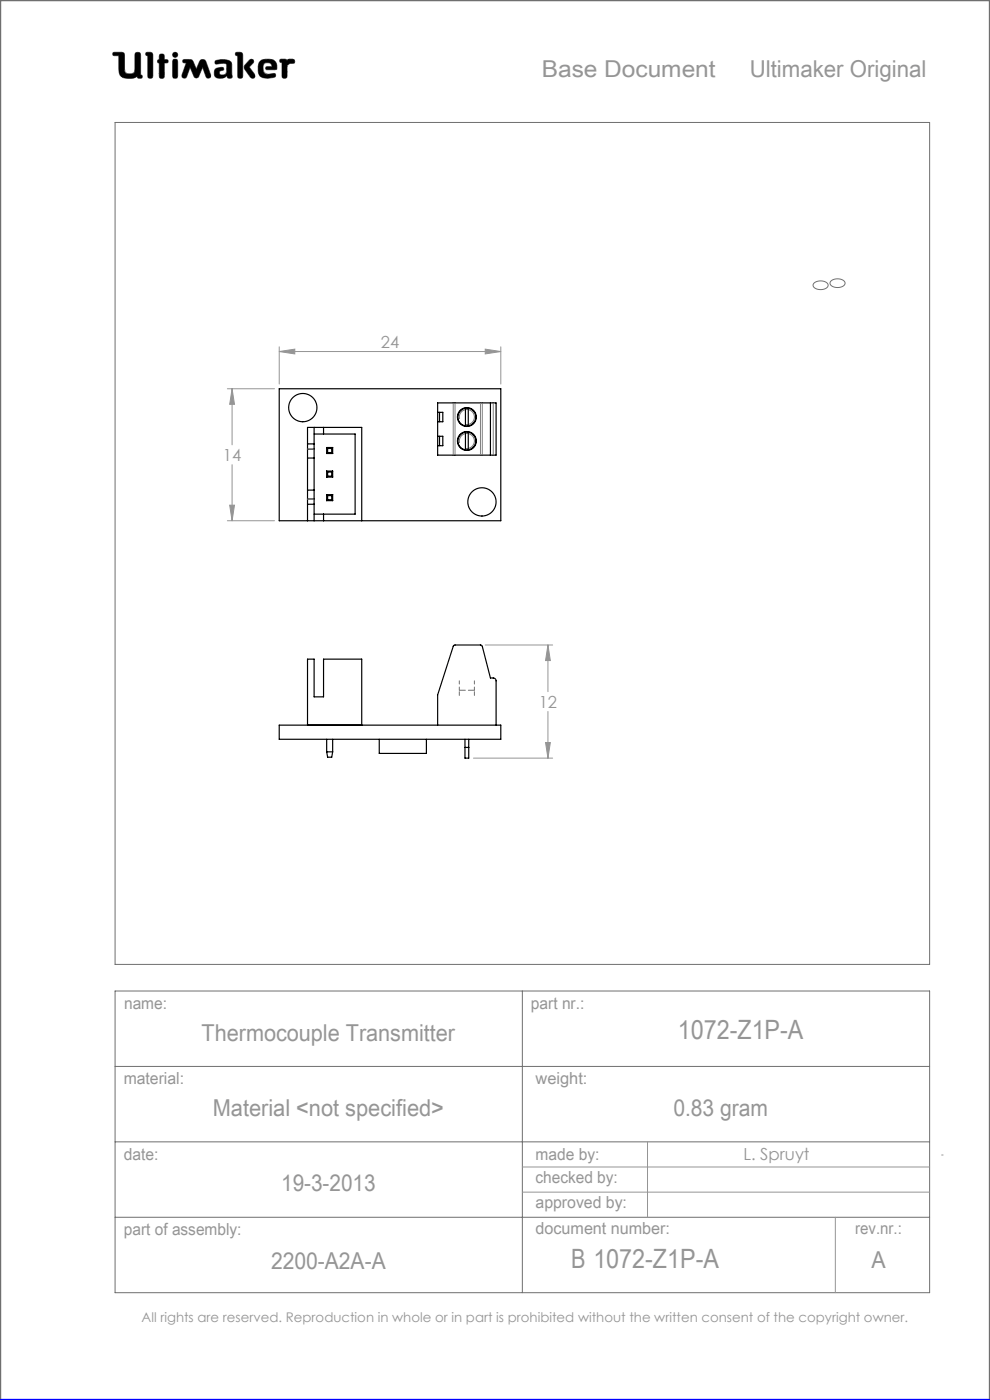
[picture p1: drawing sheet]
<svg xmlns="http://www.w3.org/2000/svg" width="210mm" height="297mm" viewBox="0 0 210 297" stroke-linecap="round" stroke-linejoin="round" font-family="sans-serif">
<g fill="none" stroke="#6f6f6f" stroke-width=".21">
<path d="M24 11.1h1.8l.5 .2 .2 4a1.62 1.62 0 0 0 2 0l.2-4a.65 .65 0 0 1 .7-.2 .65 .65 0 0 1 .4 .6v4.2l.3 .1-.1 .6a.65 .65 0 0 1-.9-.3 4 4 0 0 1-3 .2l-.6-.5-.2-.6-.1-3.6h-1.2l-.1-.3zM29.1 16.2v.1M31 11.1l1.2 .1 .2 .4v4.8a.59 .59 0 0 1-.7 .2 .59 .59 0 0 1-.4-.5v-4.3l-.4-.1zM33.8 13.4h.1M33.8 12.6h.1M33.8 12.6l-.3 .1-.1 .3 .1 .3 .3 .1M33.8 12.6v-1a.59 .59 0 0 1 .7-.1 .59 .59 0 0 1 .4 .5v.6l.6 .1a.4 .4 0 0 1 0 .6l-.6 .1-.1 3.1a.59 .59 0 0 1-.6 .1 .59 .59 0 0 1-.4-.5v-2.7M36.8 12.6h.7l.2 .5v3l-.2 .4-.3 .1-.4-.1-.2-.4v-3zM38.9 12.7l1.3-.1 .6 .2 .8 1.9 .9-2 .6-.1 .4 .1 1.2 3.2v.5l-.4 .2-.4-.1-.9-2.2-.9 2-.5 .3-.3-.2-1-2.1-.7 1.9-.3 .4-.5-.1-.2-.1v-.5l.9-2.6-.7-.1zM42.1 16.2h.1M45.7 12.9a3.6 3.6 0 0 1 3.3 .3l.2 .5v2.1a.53 .53 0 0 1-.2 .8l-.7-.1-.2-.4a1.97 1.97 0 0 1-2.5 .2 1.34 1.34 0 0 1 .4-1.8l1.3-.2 .1 .6a.74 .74 0 0 0-.9 .7 .95 .95 0 0 0 1.4 .1l.2-.6-.1-1.5a2.7 2.7 0 0 0-2 0l-.4-.2zM50.1 11.1l1.2 .1 .2 .4-.1 4.8a.59 .59 0 0 1-.6 .2 .59 .59 0 0 1-.4-.5v-4.3l-.4-.1z"/>
<path d="M52.9 12.8l.4-.2 .4 .1 .1 .4-.9 1.1 1.1 1.5 .1 .6-.2 .3h-.4a5.9 5.9 0 0 1-1.7-2.3l.2-.5zM56.6 14.8h.1M56.6 14.8l-.3-.3 .2-.3 1.2-.1-.2-.5a1.04 1.04 0 0 0-1.7 .5l.2 1.3 .8 .4M56.6 14.8h1.7l.4-.2a1.66 1.66 0 0 0-1.5-2l-1.7 .1a2.65 2.65 0 0 0-.3 3.5 3.5 3.5 0 0 0 3.2 .1l.1-.3-.2-.4-1.5 .2M56.8 15.8h.1M59.5 12.6h1.1l.3 .2a1.21 1.21 0 0 1 1.5-.1l.1 .6-1 .2-.6 .4-.1 2.5a.59 .59 0 0 1-.6 .2 .59 .59 0 0 1-.4-.5v-2.8l-.4-.2zM24.4 26h172.8v178.6h-172.8zM176.3 59.6a2.05 2.05 0 0 1 2.9 .4 1.6 1.6 0 0 1-2.2 .9l-.6-.2-.3-.4v-.4zM172.7 60a2.05 2.05 0 0 1 3 .4 1.6 1.6 0 0 1-2.3 .9l-.6-.2-.3-.4v-.3zM97.5 94a1.6 1.6 0 0 1 1.4-2 1.6 1.6 0 0 1 1.7 1.7 1.6 1.6 0 0 1-2 1.4M97.5 88.9a1.6 1.6 0 0 1 1.4-2 1.6 1.6 0 0 1 1.7 1.7 1.6 1.6 0 0 1-2 1.4M24.4 210.2h172.8v64h-172.8z"/>
<path d="M110.8 210.2v64M24.4 226.2h172.8M24.4 242.2h172.8M24.4 258.2h172.8"/>
<circle cx="37.2" cy="11.6" r=".56"/>
</g>
<path d="M0 297v-297h210v297" fill="none" stroke="#6f6f6f" stroke-width=".5"/>
<g fill="none" stroke="#959595" stroke-width=".21">
<path d="M59.2 74.6l3.3-.5v1zM59.2 73.6v7.9M59.2 74.6h47M102.9 74.1l3.3 .5-3.3 .5zM106.2 73.6v7.9M48.2 82.5h10M49.2 82.5l.5 3.3h-1zM49.2 82.5v11.9M49.2 98.6v11.9M48.2 110.5h10M48.7 107.2h1l-.5 3.3zM102.9 136.8h14.3"/>
<path d="M116.2 136.8l.5 3.3h-1zM116.2 136.8v9.9M115.7 157.5h1l-.5 3.3zM116.2 150.9v9.9M100.4 160.8h16.8M110.8 247.6h86.4M110.8 252.9h86.4M137.4 242.2v16M177.2 258.2v16M199.7 245h.4"/>
</g>
<path d="M0 297h210" fill="none" stroke="#00f" stroke-width=".5"/>
<path d="M45.7 12.9l-.1 .4 .2 .3 1.7-.2 .6 .2-.1 1.8-.2 .4-.5 .1a.54 .54 0 0 1-.8-.5 .54 .54 0 0 1 .8-.5l.2-.1-.1-.4-.4-.1a1.31 1.31 0 0 0-1.5 .9 1.14 1.14 0 0 0 .3 1.2 1.14 1.14 0 0 0 1.2 .2l.8-.3a.23 .23 0 0 1 .3-.2 .23 .23 0 0 1 .2 .4 .58 .58 0 0 0 .8 .1 .58 .58 0 0 0 .1-.9v-2a1.32 1.32 0 0 0-1.7-1.1zM50 11.2v.5l.4 .1v4.5l.2 .3h.6l.3-.4v-4.7l-.4-.4zM53 12.7l-1.1 1.2-.1 .5 1.4 2.1 .6 .1 .3-.3v-.4l-1.2-1.7 .9-.9v-.4l-.3-.3zM55.1 13a2.66 2.66 0 0 0 .3 3.4l1.4 .2 1.3-.2 .4-.3-.2-.5-1.5 .2-.6-.2-.3-.4-.1-.9a.98 .98 0 0 1 .7-1 .98 .98 0 0 1 1.1 .5l.1 .3-1.2 .1-.1 .4 .2 .2h1.6a.49 .49 0 0 0 .5-.2 .49 .49 0 0 0 0-.6 1.57 1.57 0 0 0-2-1.4h-.9zM59.4 12.6v.5l.4 .2v3l.3 .3h.5l.3-.4v-2.3l.6-.4 .9-.1 .1-.6-.4-.3-.9 .1-.3 .2-.3-.2zM36.7 12.6l-.1 3.7 .2 .3h.6l.3-.4v-3.3l-.3-.3zM36.6 11.6a.56 .56 0 0 0 1.1 0 .56 .56 0 0 0-1.1 0zM33.9 11.6l-.1 1-.3 .2-.1 .3 .4 .3v3l.2 .2h.5l.3-.1 .1-.3v-2.8l.7-.1 .1-.4-.2-.2-.6-.1-.2-1.1zM31 11.2l-.1 .5 .4 .1 .1 4.5 .2 .3h.5l.3-.4v-4.7l-.4-.4zM38.8 12.7v.6h.7l-.9 2.7 .2 .5 .4 .1 .3-.2 .8-2.1 .9 2 .2 .2h.4l.3-.2 .9-2 .8 2.1 .5 .2 .4-.3v-.4l-1-2.8-.3-.4-.5-.1-.4 .2-.9 1.9-.9-2-.5-.1zM24 11.2l-.1 .3 .2 .3h1.1v2.7a1.73 1.73 0 0 0 2.1 2.1 2.42 2.42 0 0 0 1.8-.4l.3 .4h.6l.2-.3-.1-.3-.3-.1v-4.3l-.1-.3-.2-.2h-.6l-.3 .4v3.4a.89 .89 0 0 1-1.3 .8 .81 .81 0 0 1-.9-1.1l-.1-3.3-.5-.2z" fill-rule="evenodd" fill="#000"/>
<path d="M97.4 144.4v2M100.6 144.4v2" fill="none" stroke="#6f6f6f" stroke-width=".21" stroke-dasharray="1.3 .6" stroke-dashoffset=".6"/>
<path d="M97.4 146.4h3.2" fill="none" stroke="#6f6f6f" stroke-width=".21" stroke-dasharray="1.3 .6"/>
<path d="M97.4 146.7v.8M100.6 146.7v.8" fill="none" stroke="#6f6f6f" stroke-width=".21" stroke-dasharray="1.3 .6" stroke-dashoffset=".4"/>
<path d="M102.9 74.1l3.3 .5-3.3 .5zM59.2 74.6l3.3-.5v1zM49.2 82.5l.5 3.3h-1zM48.7 107.2h1l-.5 3.3zM116.2 136.8l.5 3.3h-1zM115.7 157.5h1l-.5 3.3z" fill="#959595"/>
<g fill="none" stroke="#000" stroke-width=".25">
<path d="M59.2 82.5h47v28h-47zM65.2 95.3h1.4M65.2 94.2h1.4M65.2 97.2h1.4M66.6 92.1h8.7v17h-8.7M66.6 90.7v19.8M68.6 90.7v1.4M69.3 94.9v1.3M69.3 99.9v1.3M69.3 94.9l.2 .2M69.3 99.9l.2 .2M69.3 99.9h1.3"/>
<path d="M69.3 94.9h1.3M69.3 96.2h1.3M69.5 95.1v.9M69.5 96l-.2 .2M69.5 95.1h.9M69.5 96h.9M70.4 95.1v.9M70.4 96l.2 .2M70.6 94.9l-.2 .2M70.6 94.9v1.3M70.6 99.9v1.3M70.6 99.9l-.2 .2"/>
<path d="M92.8 85.5h12.4v11.1h-12.4zM92.8 87.5h1.1v2h-1.1M92.8 92.6h1.1v2h-1.1M93.2 87.5v2M93.2 92.6v2M98.7 91.7a1.9 1.9 0 0 0-1.6 1.9 1.9 1.9 0 0 0 1.6 1.8M98.7 95.4h.6M98.7 91.7h.6M98.7 86.6a1.9 1.9 0 0 0-1.6 1.9 1.9 1.9 0 0 0 1.6 1.8M98.7 90.3h.6M98.7 86.6h.6M98.7 86.6v3.7"/>
<path d="M98.7 91.7v3.7M99.3 91.7a1.9 1.9 0 0 1 1.6 1.9 1.9 1.9 0 0 1-1.6 1.8M99.3 86.6a1.9 1.9 0 0 1 1.6 1.9 1.9 1.9 0 0 1-1.6 1.8M99.3 86.6v3.7M99.3 91.7v3.7M104 85.5v11.1M65.2 105.9h1.4M65.2 110.5v-19.8h11.5v19.8M65.2 104h1.4M65.2 107h1.4M68.6 109.1v1.4M69.3 104.9v1.3"/>
<path d="M69.3 104.9l.2 .2M69.3 104.9h1.3M69.3 106.2h1.3M69.3 101.2h1.3M69.5 100.1v.9M69.5 105.1v.9M69.5 106l-.2 .2M69.5 105.1h.9M69.5 106h.9M69.5 101l-.2 .2M69.5 100.1h.9M69.5 101h.9"/>
<path d="M70.4 106l.2 .2M70.4 100.1v.9M70.4 105.1v.9M70.4 101l.2 .2M70.6 104.9l-.2 .2M70.6 104.9v1.3M59.2 153.8h47v3h-47zM65.2 153.8v-14h1.4v8h2v-8h8.1v14M69.3 156.8v2.7M69.3 159.5l.2 1.1h.9l.2-1.1M69.3 159.5h1.3M70.6 156.8v2.7"/>
<path d="M80.4 156.8v3h10v-3M92.8 153.8v-6.4l3.5-10.5h5.9l1.8 6.9h.6a.6 .6 0 0 1 .6 .6v9.4M98.6 158.6h.8M98.6 156.8v4h.8v-4"/>
<circle cx="64.2" cy="86.5" r="3"/>
<circle cx="99" cy="88.5" r="2"/>
<circle cx="99" cy="93.6" r="2"/>
<circle cx="102.2" cy="106.5" r="3"/>
</g>
<path d="M65.2 95.3h1.4M96.1 85.5v11.1M96.5 85.5v11.1M101.9 85.5v11.1M102.3 85.5v11.1M104.6 85.5v11.1M65.2 105.9h1.4" fill="none" stroke="#808080" stroke-width=".21"/>
<g font-size="5.6" fill="#959595">
<text x="143.8" y="220.3">1072-Z1P-A</text>
<text x="121.1" y="269.1">B 1072-Z1P-A</text>
</g>
<g font-size="4.9" fill="#959595">
<text x="114.9" y="16.3">Base Document</text>
<text x="159" y="16.3">Ultimaker Original</text>
<text x="42.8" y="220.9">Thermocouple Transmitter</text>
<text x="45.1" y="236.7">Material &lt;not specified&gt;</text>
<text x="142.8" y="236.7">0.83 gram</text>
<text x="59.6" y="252.7">19-3-2013</text>
<text x="57.5" y="269.3">2200-A2A-A</text>
<text x="184.9" y="269.1">A</text>
</g>
<g font-size="3.5" fill="#959595">
<text x="80.8" y="73.8">24</text>
<text x="47.3" y="97.8">14</text>
<text x="114.3" y="150.2">12</text>
<text x="26.3" y="214.1">name:</text>
<text x="112.6" y="214">part nr.:</text>
<text x="26.2" y="229.9">material:</text>
<text x="113.6" y="229.9">weight:</text>
<text x="26.3" y="246">date:</text>
<text x="113.6" y="246">made by:</text>
<text x="113.6" y="251.1">checked by:</text>
<text x="157.7" y="246.2">L. Spruyt</text>
<text x="113.6" y="256.3">approved by:</text>
<text x="26.3" y="262">part of assembly:</text>
<text x="113.6" y="261.8">document number:</text>
<text x="181.4" y="261.9">rev.nr.:</text>
</g>
<text font-size="2.8" fill="#959595" x="30" y="280.4">All rights are reserved. Reproduction in whole or in part is prohibited without the written consent of the copyright owner.</text>
</svg>
